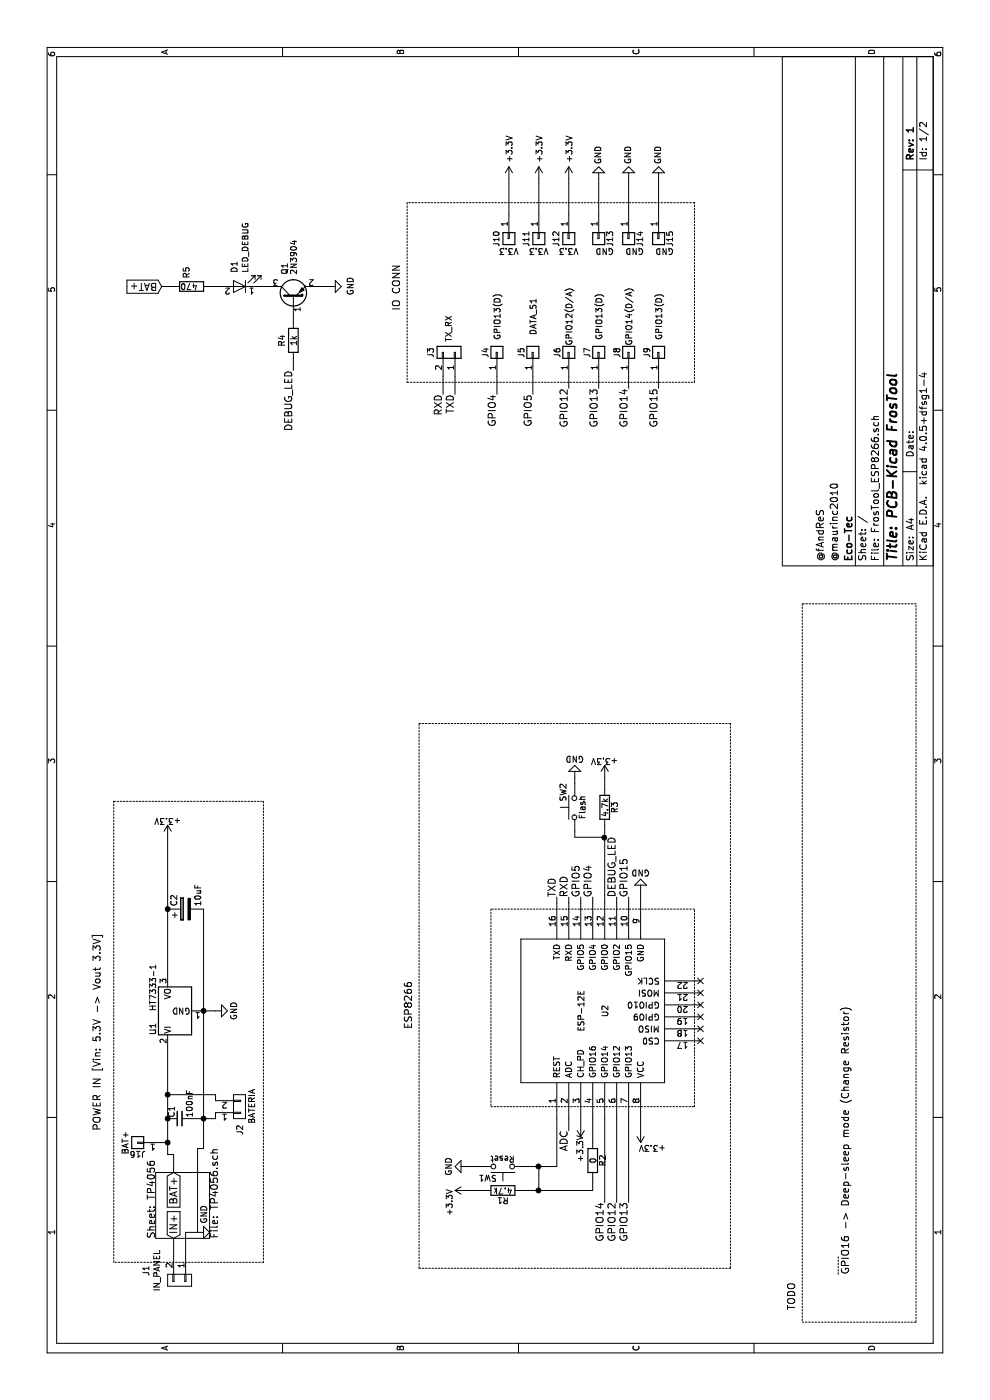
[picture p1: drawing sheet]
EESchema Schematic File Version 2
LIBS:power
LIBS:device
LIBS:transistors
LIBS:conn
LIBS:linear
LIBS:regul
LIBS:74xx
LIBS:cmos4000
LIBS:adc-dac
LIBS:memory
LIBS:xilinx
LIBS:microcontrollers
LIBS:dsp
LIBS:microchip
LIBS:analog_switches
LIBS:motorola
LIBS:texas
LIBS:intel
LIBS:audio
LIBS:interface
LIBS:digital-audio
LIBS:philips
LIBS:display
LIBS:cypress
LIBS:siliconi
LIBS:opto
LIBS:atmel
LIBS:contrib
LIBS:valves
LIBS:ESP8266
LIBS:tp4056
LIBS:switches
LIBS:ht7333-1
LIBS:FrosTool_ESP8266-cache
EELAYER 25 0
EELAYER END
$Descr A4 11693 8268
encoding utf-8
Sheet 1 2
Title "PCB-Kicad FrosTool"
Date ""
Rev "1"
Comp "Eco-Tec"
Comment1 "@maurinc2010"
Comment2 "@fAndReS"
Comment3 ""
Comment4 ""
$EndDescr
$Comp
L ESP-12E U2
U 1 1
P 3250 4950
F 0 "U2" H 3250 4850 50  0000 C CNN
F 1 "ESP-12E" H 3250 5050 50  0000 C CNN
F 2 "ESP8266:ESP-12E_SMD" H 3250 4950 50  0001 C CNN
F 3 "" H 3250 4950 50  0001 C CNN
	1    3250 4950
	1    0    0    -1  
$EndComp
$Comp
L Conn_01x01 J5
U 1 1
P 8750 4450
F 0 "J5" H 8750 4550 50  0000 C CNN
F 1 "DATA_S1" H 9050 4450 50  0000 C CNN
F 2 "Pin_Headers:Pin_Header_Straight_1x01" H 8750 4450 50  0001 C CNN
F 3 "" H 8750 4450 50  0001 C CNN
	1    8750 4450
	1    0    0    -1  
$EndComp
$Comp
L C_Small C1
U 1 1
P 2350 1500
F 0 "C1" H 2360 1570 50  0000 L CNN
F 1 "100nF" H 2360 1420 50  0000 L CNN
F 2 "Capacitors_SMD:C_0805" H 2350 1500 50  0001 C CNN
F 3 "" H 2350 1500 50  0001 C CNN
	1    2350 1500
	1    0    0    -1  
$EndComp
$Comp
L GND #PWR01
U 1 1
P 3250 1800
F 0 "#PWR01" H 3250 1550 50  0001 C CNN
F 1 "GND" H 3250 1650 50  0000 C CNN
F 2 "" H 3250 1800 50  0001 C CNN
F 3 "" H 3250 1800 50  0001 C CNN
	1    3250 1800
	1    0    0    -1  
$EndComp
$Comp
L GND #PWR02
U 1 1
P 10200 5250
F 0 "#PWR02" H 10200 5000 50  0001 C CNN
F 1 "GND" V 10200 5050 50  0000 C CNN
F 2 "" H 10200 5250 50  0001 C CNN
F 3 "" H 10200 5250 50  0001 C CNN
	1    10200 5250
	0    -1   -1   0   
$EndComp
$Comp
L GND #PWR03
U 1 1
P 4250 5350
F 0 "#PWR03" H 4250 5100 50  0001 C CNN
F 1 "GND" H 4250 5200 50  0000 C CNN
F 2 "" H 4250 5350 50  0001 C CNN
F 3 "" H 4250 5350 50  0001 C CNN
	1    4250 5350
	0    -1   -1   0   
$EndComp
$Comp
L CP C2
U 1 1
P 4100 1550
F 0 "C2" H 4125 1650 50  0000 L CNN
F 1 "10uF" H 4125 1450 50  0000 L CNN
F 2 "Capacitors_SMD:c_elec_4x5.3" H 4138 1400 50  0001 C CNN
F 3 "" H 4100 1550 50  0001 C CNN
	1    4100 1550
	1    0    0    -1  
$EndComp
$Comp
L +3.3V #PWR04
U 1 1
P 4700 1400
F 0 "#PWR04" H 4700 1250 50  0001 C CNN
F 1 "+3.3V" H 4700 1540 50  0000 C CNN
F 2 "" H 4700 1400 50  0001 C CNN
F 3 "" H 4700 1400 50  0001 C CNN
	1    4700 1400
	0    1    1    0   
$EndComp
$Comp
L +3.3V #PWR05
U 1 1
P 10200 4250
F 0 "#PWR05" H 10200 4100 50  0001 C CNN
F 1 "+3.3V" V 10200 4500 50  0000 C CNN
F 2 "" H 10200 4250 50  0001 C CNN
F 3 "" H 10200 4250 50  0001 C CNN
	1    10200 4250
	0    1    1    0   
$EndComp
$Comp
L +3.3V #PWR06
U 1 1
P 2250 5350
F 0 "#PWR06" H 2250 5200 50  0001 C CNN
F 1 "+3.3V" H 2150 5500 50  0000 C CNN
F 2 "" H 2250 5350 50  0001 C CNN
F 3 "" H 2250 5350 50  0001 C CNN
	1    2250 5350
	0    -1   -1   0   
$EndComp
Text Label 4200 4850 0    60   ~ 0
GPIO5
Text Notes 2250 850  0    60   ~ 0
POWER IN [Vin: 5.3V -> Vout 3.3V]
$Comp
L Conn_01x01 J8
U 1 1
P 8750 5250
F 0 "J8" H 8750 5350 50  0000 C CNN
F 1 "GPIO14(D/A)" H 9050 5250 50  0000 C CNN
F 2 "Pin_Headers:Pin_Header_Straight_1x01" H 8750 5250 50  0001 C CNN
F 3 "" H 8750 5250 50  0001 C CNN
	1    8750 5250
	1    0    0    -1  
$EndComp
$Comp
L GND #PWR07
U 1 1
P 10200 5500
F 0 "#PWR07" H 10200 5250 50  0001 C CNN
F 1 "GND" V 10200 5300 50  0000 C CNN
F 2 "" H 10200 5500 50  0001 C CNN
F 3 "" H 10200 5500 50  0001 C CNN
	1    10200 5500
	0    -1   -1   0   
$EndComp
$Comp
L +3.3V #PWR08
U 1 1
P 10200 4500
F 0 "#PWR08" H 10200 4350 50  0001 C CNN
F 1 "+3.3V" V 10200 4750 50  0000 C CNN
F 2 "" H 10200 4500 50  0001 C CNN
F 3 "" H 10200 4500 50  0001 C CNN
	1    10200 4500
	0    1    1    0   
$EndComp
Text Notes 750  6650 0    60   ~ 0
TODO
Text Notes 1050 7100 0    60   ~ 0
GPIO16 -> Deep-sleep mode (Change Resistor)
NoConn ~ 3000 5850
NoConn ~ 3100 5850
NoConn ~ 3200 5850
NoConn ~ 3300 5850
NoConn ~ 3400 5850
NoConn ~ 3500 5850
$Comp
L CONN_01X02 J1
U 1 1
P 1000 1500
F 0 "J1" H 919 1225 50  0000 C CNN
F 1 "IN_PANEL" H 919 1316 50  0000 C CNN
F 2 "Pin_Headers:Pin_Header_Straight_1x02_Pitch2.00mm" H 1000 1500 50  0001 C CNN
F 3 "" H 1000 1500 50  0001 C CNN
	1    1000 1500
	-1   0    0    1   
$EndComp
$Comp
L CONN_01X02 J2
U 1 1
P 2450 2000
F 0 "J2" V 2450 2150 50  0000 L CNN
F 1 "BATERIA" V 2550 1850 50  0000 L CNN
F 2 "Pin_Headers:Pin_Header_Straight_1x02_Pitch2.00mm" H 2450 2000 50  0001 C CNN
F 3 "" H 2450 2000 50  0001 C CNN
	1    2450 2000
	0    -1   1    0   
$EndComp
$Comp
L GND #PWR09
U 1 1
P 9300 2750
F 0 "#PWR09" H 9300 2500 50  0001 C CNN
F 1 "GND" H 9305 2577 50  0000 C CNN
F 2 "" H 9300 2750 50  0001 C CNN
F 3 "" H 9300 2750 50  0001 C CNN
	1    9300 2750
	1    0    0    -1  
$EndComp
$Comp
L LED D1
U 1 1
P 9300 2000
F 0 "D1" V 9338 1883 50  0000 R CNN
F 1 "LED_DEBUG" V 9247 1883 50  0000 R CNN
F 2 "LEDs:LED-3MM" H 9300 2000 50  0001 C CNN
F 3 "" H 9300 2000 50  0001 C CNN
	1    9300 2000
	0    -1   -1   0   
$EndComp
$Comp
L R R5
U 1 1
P 9300 1600
F 0 "R5" H 9370 1646 50  0000 L CNN
F 1 "470" V 9300 1550 50  0000 L CNN
F 2 "Resistors_SMD:R_1206" V 9230 1600 50  0001 C CNN
F 3 "" H 9300 1600 50  0001 C CNN
	1    9300 1600
	1    0    0    -1  
$EndComp
Text GLabel 9300 1350 1    60   Input ~ 0
BAT+
$Comp
L R R4
U 1 1
P 8850 2450
F 0 "R4" V 8750 2450 50  0000 C CNN
F 1 "1k" V 8850 2450 50  0000 C CNN
F 2 "Resistors_SMD:R_1206" V 8780 2450 50  0001 C CNN
F 3 "" H 8850 2450 50  0001 C CNN
	1    8850 2450
	0    1    1    0   
$EndComp
Text Notes 3100 3450 0    60   ~ 0
ESP8266
Text Label 4200 4650 0    60   ~ 0
TXD
Text Label 4200 4750 0    60   ~ 0
RXD
Text Label 4200 5150 0    60   ~ 0
DEBUG_LED
Text Label 8600 2450 2    60   ~ 0
DEBUG_LED
$Comp
L Conn_01x01 J14
U 1 1
P 9700 5250
F 0 "J14" H 9700 5350 50  0000 C CNN
F 1 "GND" V 9800 5300 50  0000 C CNN
F 2 "Pin_Headers:Pin_Header_Straight_1x01" H 9700 5250 50  0001 C CNN
F 3 "" H 9700 5250 50  0001 C CNN
	1    9700 5250
	-1   0    0    1   
$EndComp
$Comp
L Conn_01x01 J10
U 1 1
P 9700 4250
F 0 "J10" H 9700 4150 50  0000 C CNN
F 1 "V3.3" V 9800 4250 50  0000 C CNN
F 2 "Pin_Headers:Pin_Header_Straight_1x01" H 9700 4250 50  0001 C CNN
F 3 "" H 9700 4250 50  0001 C CNN
	1    9700 4250
	-1   0    0    1   
$EndComp
$Comp
L Conn_01x01 J15
U 1 1
P 9700 5500
F 0 "J15" H 9700 5600 50  0000 C CNN
F 1 "GND" V 9800 5550 50  0000 C CNN
F 2 "Pin_Headers:Pin_Header_Straight_1x01" H 9700 5500 50  0001 C CNN
F 3 "" H 9700 5500 50  0001 C CNN
	1    9700 5500
	-1   0    0    1   
$EndComp
$Comp
L Conn_01x01 J11
U 1 1
P 9700 4500
F 0 "J11" H 9700 4400 50  0000 C CNN
F 1 "V3.3" V 9800 4500 50  0000 C CNN
F 2 "Pin_Headers:Pin_Header_Straight_1x01" H 9700 4500 50  0001 C CNN
F 3 "" H 9700 4500 50  0001 C CNN
	1    9700 4500
	-1   0    0    1   
$EndComp
$Comp
L R R3
U 1 1
P 4950 5050
F 0 "R3" V 5030 5050 50  0000 C CNN
F 1 "4.7k" V 4950 5050 50  0000 C CNN
F 2 "Resistors_SMD:R_1206" V 4880 5050 50  0001 C CNN
F 3 "" H 4950 5050 50  0001 C CNN
	1    4950 5050
	0    1    1    0   
$EndComp
$Comp
L +3.3V #PWR010
U 1 1
P 5200 5050
F 0 "#PWR010" H 5200 4900 50  0001 C CNN
F 1 "+3.3V" H 5200 5190 50  0000 C CNN
F 2 "" H 5200 5050 50  0001 C CNN
F 3 "" H 5200 5050 50  0001 C CNN
	1    5200 5050
	0    1    1    0   
$EndComp
$Comp
L SW_Push SW2
U 1 1
P 4950 4800
F 0 "SW2" H 5000 4900 50  0000 L CNN
F 1 "Flash" H 4950 4740 50  0000 C CNN
F 2 "Buttons_Switches_SMD:SW_SPST_B3U-1000P" H 4950 5000 50  0001 C CNN
F 3 "" H 4950 5000 50  0001 C CNN
	1    4950 4800
	1    0    0    -1  
$EndComp
$Comp
L GND #PWR011
U 1 1
P 5200 4800
F 0 "#PWR011" H 5200 4550 50  0001 C CNN
F 1 "GND" H 5200 4650 50  0000 C CNN
F 2 "" H 5200 4800 50  0001 C CNN
F 3 "" H 5200 4800 50  0001 C CNN
	1    5200 4800
	0    -1   -1   0   
$EndComp
$Comp
L SW_Push SW1
U 1 1
P 1950 4200
F 0 "SW1" H 2000 4300 50  0000 L CNN
F 1 "Reset" H 1950 4140 50  0000 C CNN
F 2 "Buttons_Switches_SMD:SW_SPST_B3U-1000P" H 1950 4400 50  0001 C CNN
F 3 "" H 1950 4400 50  0001 C CNN
	1    1950 4200
	0    -1   -1   0   
$EndComp
$Comp
L R R1
U 1 1
P 1750 4200
F 0 "R1" V 1830 4200 50  0000 C CNN
F 1 "4.7k" V 1750 4200 50  0000 C CNN
F 2 "Resistors_SMD:R_1206" V 1680 4200 50  0001 C CNN
F 3 "" H 1750 4200 50  0001 C CNN
	1    1750 4200
	-1   0    0    1   
$EndComp
$Comp
L GND #PWR012
U 1 1
P 1950 3900
F 0 "#PWR012" H 1950 3650 50  0001 C CNN
F 1 "GND" H 1950 3750 50  0000 C CNN
F 2 "" H 1950 3900 50  0001 C CNN
F 3 "" H 1950 3900 50  0001 C CNN
	1    1950 3900
	-1   0    0    1   
$EndComp
$Comp
L +3.3V #PWR013
U 1 1
P 1750 3900
F 0 "#PWR013" H 1750 3750 50  0001 C CNN
F 1 "+3.3V" H 1650 4050 50  0000 C CNN
F 2 "" H 1750 3900 50  0001 C CNN
F 3 "" H 1750 3900 50  0001 C CNN
	1    1750 3900
	1    0    0    -1  
$EndComp
$Comp
L +3.3V #PWR014
U 1 1
P 2300 4850
F 0 "#PWR014" H 2300 4700 50  0001 C CNN
F 1 "+3.3V" V 2300 5050 50  0000 C CNN
F 2 "" H 2300 4850 50  0001 C CNN
F 3 "" H 2300 4850 50  0001 C CNN
	1    2300 4850
	0    -1   -1   0   
$EndComp
$Comp
L Conn_01x02 J3
U 1 1
P 8750 3800
F 0 "J3" H 8750 3600 50  0000 C CNN
F 1 "TX_RX" H 8950 3750 50  0000 C CNN
F 2 "Pin_Headers:Pin_Header_Straight_1x02_Pitch2.00mm" H 8750 3800 50  0001 C CNN
F 3 "" H 8750 3800 50  0001 C CNN
	1    8750 3800
	1    0    0    1   
$EndComp
Text Label 8400 3800 2    60   ~ 0
TXD
Text Label 8400 3700 2    60   ~ 0
RXD
Text Label 2250 4750 2    60   ~ 0
ADC
$Comp
L R R2
U 1 1
P 2000 4950
F 0 "R2" V 2080 4950 50  0000 C CNN
F 1 "0" V 2000 4950 50  0000 C CNN
F 2 "Resistors_SMD:R_1206" V 1930 4950 50  0001 C CNN
F 3 "" H 2000 4950 50  0001 C CNN
	1    2000 4950
	0    1    1    0   
$EndComp
Text Label 8450 5250 2    60   ~ 0
GPIO14
Text Label 1650 5150 2    60   ~ 0
GPIO12
Text Label 1650 5250 2    60   ~ 0
GPIO13
Text Label 8400 4450 2    60   ~ 0
GPIO5
Text Label 4200 4950 0    60   ~ 0
GPIO4
Text Label 4200 5250 0    60   ~ 0
GPIO15
$Comp
L Conn_01x01 J6
U 1 1
P 8750 4750
F 0 "J6" H 8750 4850 50  0000 C CNN
F 1 "GPIO12(D/A)" H 9050 4750 50  0000 C CNN
F 2 "Pin_Headers:Pin_Header_Straight_1x01" H 8750 4750 50  0001 C CNN
F 3 "" H 8750 4750 50  0001 C CNN
	1    8750 4750
	1    0    0    -1  
$EndComp
Text Label 8450 4750 2    60   ~ 0
GPIO12
Text Label 1650 5050 2    60   ~ 0
GPIO14
$Comp
L Conn_01x01 J7
U 1 1
P 8750 5000
F 0 "J7" H 8750 5100 50  0000 C CNN
F 1 "GPIO13(D)" H 9050 5000 50  0000 C CNN
F 2 "Pin_Headers:Pin_Header_Straight_1x01" H 8750 5000 50  0001 C CNN
F 3 "" H 8750 5000 50  0001 C CNN
	1    8750 5000
	1    0    0    -1  
$EndComp
Text Label 8450 5000 2    60   ~ 0
GPIO13
$Comp
L Conn_01x01 J4
U 1 1
P 8750 4150
F 0 "J4" H 8750 4250 50  0000 C CNN
F 1 "GPIO13(D)" H 9050 4150 50  0000 C CNN
F 2 "Pin_Headers:Pin_Header_Straight_1x01" H 8750 4150 50  0001 C CNN
F 3 "" H 8750 4150 50  0001 C CNN
	1    8750 4150
	1    0    0    -1  
$EndComp
$Comp
L Conn_01x01 J9
U 1 1
P 8750 5500
F 0 "J9" H 8750 5600 50  0000 C CNN
F 1 "GPIO13(D)" H 9050 5500 50  0000 C CNN
F 2 "Pin_Headers:Pin_Header_Straight_1x01" H 8750 5500 50  0001 C CNN
F 3 "" H 8750 5500 50  0001 C CNN
	1    8750 5500
	1    0    0    -1  
$EndComp
Text Label 8400 4150 2    60   ~ 0
GPIO4
Text Label 8450 5500 2    60   ~ 0
GPIO15
$Comp
L GND #PWR015
U 1 1
P 10200 5000
F 0 "#PWR015" H 10200 4750 50  0001 C CNN
F 1 "GND" V 10200 4800 50  0000 C CNN
F 2 "" H 10200 5000 50  0001 C CNN
F 3 "" H 10200 5000 50  0001 C CNN
	1    10200 5000
	0    -1   -1   0   
$EndComp
$Comp
L Conn_01x01 J13
U 1 1
P 9700 5000
F 0 "J13" H 9700 5100 50  0000 C CNN
F 1 "GND" V 9800 5050 50  0000 C CNN
F 2 "Pin_Headers:Pin_Header_Straight_1x01" H 9700 5000 50  0001 C CNN
F 3 "" H 9700 5000 50  0001 C CNN
	1    9700 5000
	-1   0    0    1   
$EndComp
$Comp
L +3.3V #PWR016
U 1 1
P 10200 4750
F 0 "#PWR016" H 10200 4600 50  0001 C CNN
F 1 "+3.3V" V 10200 5000 50  0000 C CNN
F 2 "" H 10200 4750 50  0001 C CNN
F 3 "" H 10200 4750 50  0001 C CNN
	1    10200 4750
	0    1    1    0   
$EndComp
$Comp
L Conn_01x01 J12
U 1 1
P 9700 4750
F 0 "J12" H 9700 4650 50  0000 C CNN
F 1 "V3.3" V 9800 4750 50  0000 C CNN
F 2 "Pin_Headers:Pin_Header_Straight_1x01" H 9700 4750 50  0001 C CNN
F 3 "" H 9700 4750 50  0001 C CNN
	1    9700 4750
	-1   0    0    1   
$EndComp
Text Notes 9100 3350 0    60   ~ 0
IO CONN
$Comp
L GND #PWR017
U 1 1
P 1400 1650
F 0 "#PWR017" H 1400 1400 50  0001 C CNN
F 1 "GND" H 1550 1600 50  0000 C CNN
F 2 "" H 1400 1650 50  0001 C CNN
F 3 "" H 1400 1650 50  0001 C CNN
	1    1400 1650
	1    0    0    -1  
$EndComp
Text GLabel 1350 1450 2    60   Input ~ 0
IN+
Text GLabel 1900 1450 0    60   Input ~ 0
BAT+
Wire Wire Line
	2350 5350 2250 5350
Wire Wire Line
	4250 5350 4150 5350
Wire Wire Line
	3250 1700 3250 1800
Connection ~ 2350 1700
Wire Wire Line
	3550 1400 4700 1400
Connection ~ 4100 1400
Connection ~ 3250 1700
Connection ~ 2350 1400
Wire Wire Line
	4200 4850 4150 4850
Wire Notes Line
	1150 950  5000 950 
Wire Notes Line
	5000 950  5000 2200
Wire Notes Line
	5000 2200 1150 2200
Wire Notes Line
	1150 2200 1150 950 
Wire Notes Line
	650  7650 6650 7650
Wire Wire Line
	4150 5050 4800 5050
Wire Wire Line
	4200 4950 4150 4950
Wire Notes Line
	1050 7000 1200 7000
Wire Wire Line
	2100 1650 2100 1700
Wire Wire Line
	2100 1700 4100 1700
Connection ~ 2550 1400
Wire Wire Line
	9300 2750 9300 2650
Wire Wire Line
	9300 2150 9300 2250
Wire Wire Line
	9300 1850 9300 1750
Wire Wire Line
	9300 1350 9300 1450
Wire Wire Line
	8600 2450 8700 2450
Wire Notes Line
	2450 5800 4100 5800
Wire Notes Line
	4100 5800 4100 4100
Wire Notes Line
	4100 4100 2450 4100
Wire Notes Line
	2450 4100 2450 5800
Wire Wire Line
	4150 4750 4200 4750
Wire Wire Line
	4150 4650 4200 4650
Wire Wire Line
	4150 5150 4200 5150
Wire Wire Line
	4750 4800 4700 4800
Wire Wire Line
	4700 4800 4700 5050
Connection ~ 4700 5050
Wire Wire Line
	5200 4800 5150 4800
Wire Wire Line
	5200 5050 5100 5050
Wire Wire Line
	1950 3900 1950 4000
Wire Wire Line
	1950 4400 1950 4650
Wire Wire Line
	1750 4050 1750 3900
Wire Wire Line
	1750 4350 1750 4950
Wire Wire Line
	1750 4500 1950 4500
Connection ~ 1950 4500
Wire Wire Line
	1950 4650 2350 4650
Wire Wire Line
	8400 3700 8550 3700
Wire Wire Line
	8400 3800 8550 3800
Wire Wire Line
	2350 4750 2250 4750
Wire Wire Line
	2350 4850 2300 4850
Wire Wire Line
	2350 4950 2150 4950
Wire Wire Line
	1750 4950 1850 4950
Connection ~ 1750 4500
Wire Notes Line
	6650 7650 6650 6700
Wire Notes Line
	6650 6700 650  6700
Wire Notes Line
	650  6700 650  7650
Wire Wire Line
	2350 5050 1650 5050
Wire Wire Line
	2350 5150 1650 5150
Wire Wire Line
	2350 5250 1650 5250
Wire Wire Line
	4200 5250 4150 5250
Wire Wire Line
	8550 5250 8450 5250
Wire Wire Line
	8550 4750 8450 4750
Wire Wire Line
	8550 5000 8450 5000
Wire Wire Line
	8400 4150 8550 4150
Wire Wire Line
	8550 5500 8450 5500
Wire Wire Line
	10200 4250 9900 4250
Wire Wire Line
	9900 4500 10200 4500
Wire Wire Line
	9900 4750 10200 4750
Wire Wire Line
	10200 5000 9900 5000
Wire Wire Line
	9900 5250 10200 5250
Wire Wire Line
	9900 5500 10200 5500
Wire Wire Line
	8550 4450 8400 4450
Wire Notes Line
	8500 5800 10000 5800
Wire Notes Line
	10000 5800 10000 3400
Wire Notes Line
	10000 3400 8500 3400
Wire Notes Line
	8500 3400 8500 5800
Wire Wire Line
	1200 1550 1400 1550
Wire Wire Line
	1400 1550 1400 1650
Wire Wire Line
	1400 1650 2100 1650
Wire Wire Line
	2350 1800 2400 1800
Wire Wire Line
	2350 1600 2350 1800
Wire Wire Line
	2550 1400 2550 1800
Wire Wire Line
	2550 1800 2500 1800
Wire Wire Line
	2050 1400 2950 1400
$Sheet
S 1350 1300 550  450 
U 59DAA3AB
F0 "TP4056" 60
F1 "TP4056.sch" 60
$EndSheet
Wire Notes Line
	1100 3500 5650 3500
Wire Notes Line
	5650 3500 5650 6100
Wire Notes Line
	5650 6100 1100 6100
Wire Notes Line
	1100 6100 1100 3500
$Comp
L HT7333-1 U1
U 1 1
P 3250 1400
F 0 "U1" H 3100 1525 50  0000 C CNN
F 1 "HT7333-1" H 3250 1525 50  0000 L CNN
F 2 "TO_SOT_Packages_SMD:SOT89-3_Housing" H 3250 1600 50  0001 C CNN
F 3 "" H 3350 1150 50  0001 C CNN
	1    3250 1400
	1    0    0    -1  
$EndComp
$Comp
L BC807 Q1
U 1 1
P 9200 2450
F 0 "Q1" H 9400 2525 50  0000 L CNN
F 1 "2N3904" H 9400 2450 50  0000 L CNN
F 2 "TO_SOT_Packages_SMD:SOT-23" H 9400 2375 50  0001 L CIN
F 3 "" H 9200 2450 50  0001 L CNN
	1    9200 2450
	1    0    0    -1  
$EndComp
Wire Wire Line
	1200 1450 1350 1450
Wire Wire Line
	1900 1450 2050 1450
Wire Wire Line
	2050 1450 2050 1400
$Comp
L Conn_01x01 J16
U 1 1
P 2150 1150
F 0 "J16" H 2150 1250 50  0000 C CNN
F 1 "BAT+" V 2250 1150 50  0000 C CNN
F 2 "Pin_Headers:Pin_Header_Straight_1x01" H 2150 1150 50  0001 C CNN
F 3 "" H 2150 1150 50  0001 C CNN
	1    2150 1150
	0    -1   -1   0   
$EndComp
Wire Wire Line
	2150 1350 2150 1400
Connection ~ 2150 1400
$EndSCHEMATC
